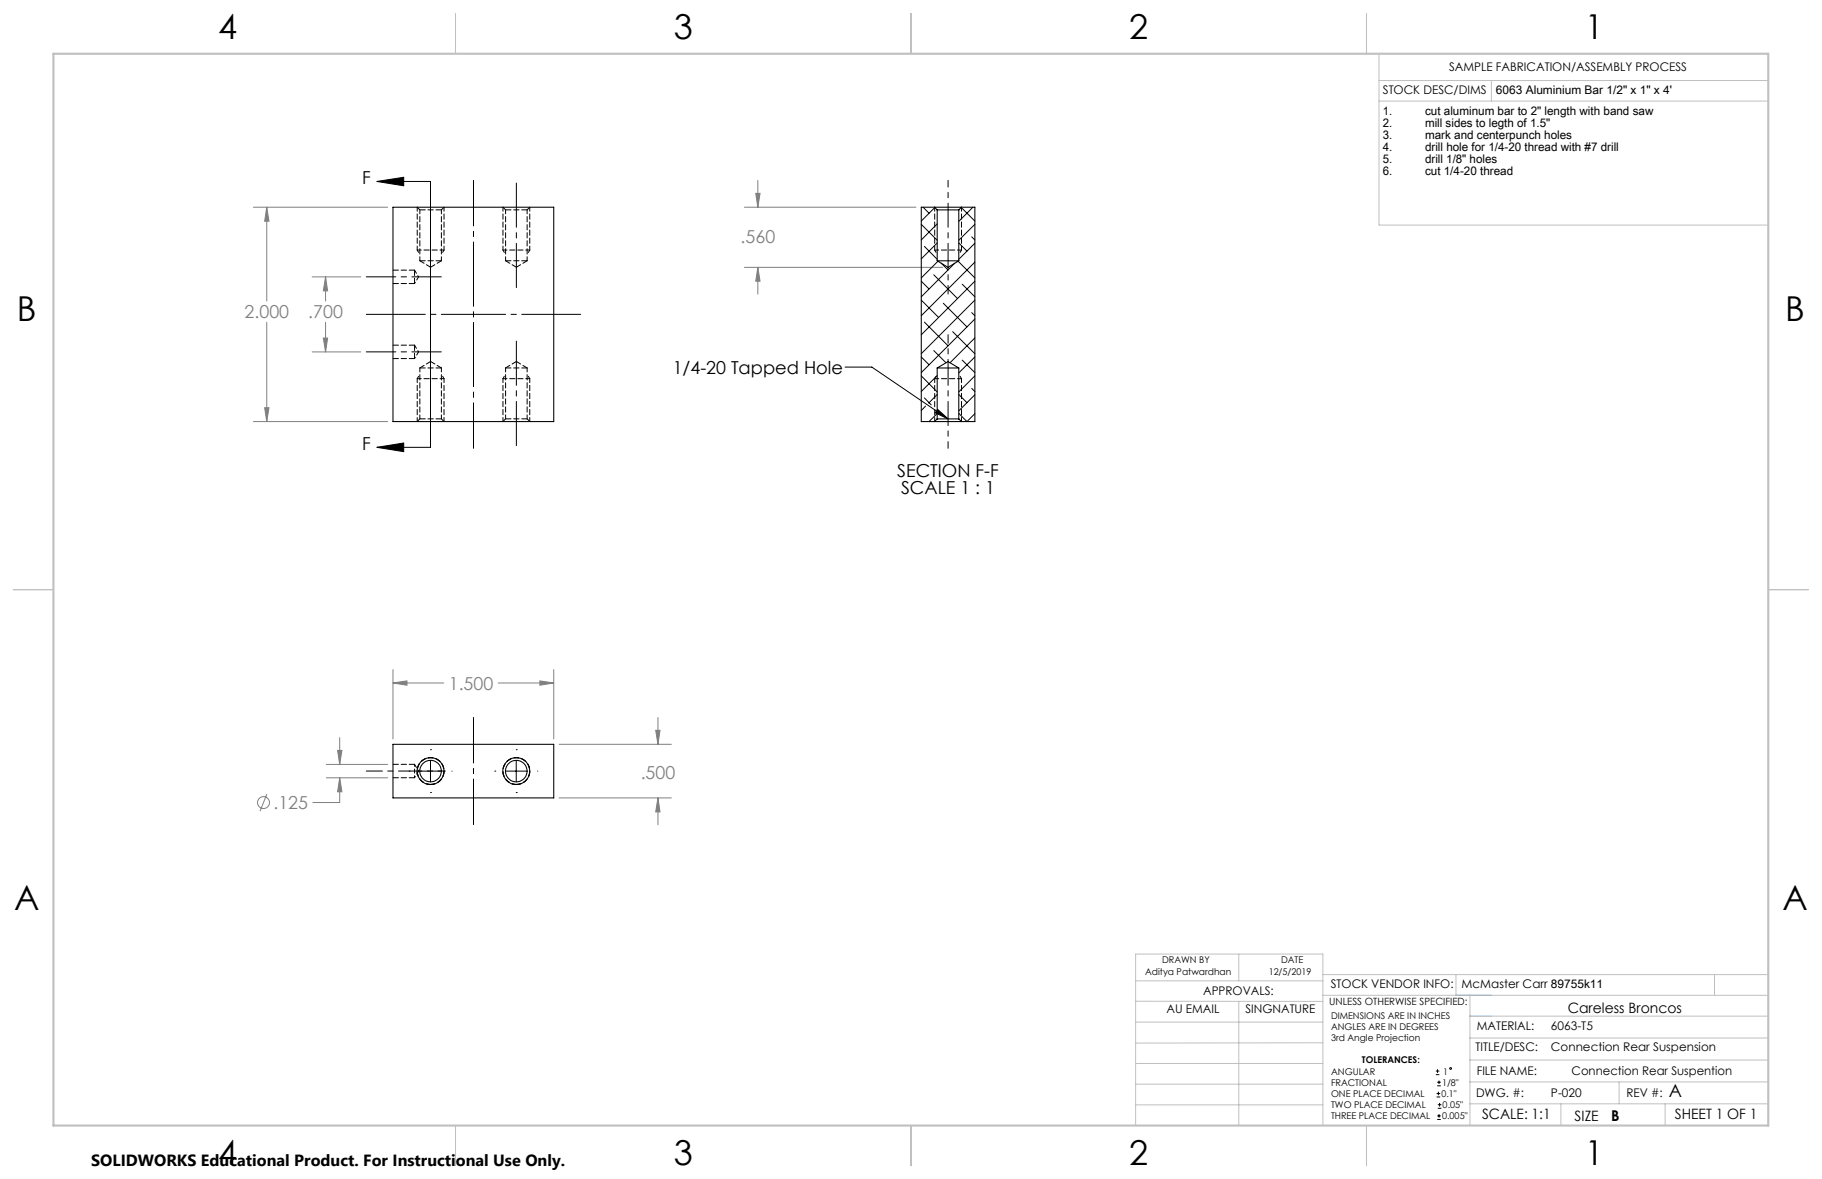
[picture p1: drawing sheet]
<svg xmlns="http://www.w3.org/2000/svg" width="432mm" height="279mm" viewBox="0 0 432 279" stroke-linecap="round" stroke-linejoin="round" font-family="sans-serif">
<g fill="none" stroke="#808080" stroke-width=".24">
<path d="M60 49.1h31.9M63.2 49.1l.5 3.3h-1zM63.2 49.1v22.2M176.4 49.1h40.7M179.1 45.8h1l-.5 3.3zM179.6 42.8v6.3M63.2 76.4v23.5M74 65.6h11.5M77.2 65.6v5.7M77.2 76.4v7M77.2 65.6l.4 3.3h-1zM176.4 63.4h47"/>
<path d="M179.6 63.4l.5 3.2h-1zM179.6 63.4v6.3M60 99.9h31.9M62.7 96.6h1l-.5 3.3zM74 83.4h11.5M76.6 80.1h1l-.4 3.3zM93.1 158.7v16.4M131.2 158.7v16.4M80 177.8h1l-.5 3.4zM80.5 174.8v6.4M93.1 161.9h12.1M93.1 161.9l3.3-.5v1z"/>
<path d="M118.1 161.9h13.1M128 161.4l3.2 .5-3.2 .5zM132.5 176.4h26.6M155.4 173.1h1l-.5 3.3zM155.9 170v6.4M63.3 188.2l-1.7 4M77.3 184.3h14.6M77.3 181.2h14.6M80.5 184.3v5.9h-6.3M80.5 184.3l.5 3.3h-1zM132.5 189.1h26.6M155.9 189.1l.5 3.3h-1z"/>
<path d="M155.9 189.1v6.3"/>
<circle cx="62.4" cy="190.2" r="1.41"/>
</g>
<g fill="none" stroke="#000" stroke-width=".24">
<path d="M89.3 43l6.4-1v2zM89.3 43h12.7v63h-12.7M200.3 87h6.3l18.1 12.3M222.2 97l2.5 2.3-3-1.5zM89.3 106l6.4-1v2zM102 177.7h.1M122.3 177.7h.1M96.9 182.7h.1M99.5 182.7h5.1M102 187.8h.1M102 180.2v5.1M107.1 182.7h.1"/>
<path d="M117.3 182.7h.1M119.8 182.7h5.1M122.3 187.8h.1M122.3 180.2v5.1M127.4 182.7h.1M340.3 254.7h.8M340.3 253.8h.8M340.5 260h.8M340.5 259.2h.8M340.6 257.3h.9M340.6 256.5h.9M340.7 253.4v.8"/>
<path d="M340.9 258.7v.8M341 256.1v.8M340.6 265.3h.9M340.6 264.4h.9M340.7 262.6h.9M340.7 261.8h.9M341 264v.9M341.2 261.4v.8"/>
<circle cx="343.8" cy="253.2" r=".2"/>
</g>
<path d="M102.1 185.9a3.2 3.2 0 0 1-2.8-4.7 3.2 3.2 0 0 1 5.4-.2 3.2 3.2 0 0 1-2.4 4.9h-.2M102.1 185.9a3.2 3.2 0 0 0 2.7-4.7 3.2 3.2 0 0 0-5.4-.2 3.2 3.2 0 0 0 2.4 4.9h.3M122.4 185.9a3.2 3.2 0 0 1-2.8-4.7 3.2 3.2 0 0 1 5.4-.2 3.2 3.2 0 0 1-2.4 4.9h-.2M122.4 185.9a3.2 3.2 0 0 0 2.8-4.7 3.2 3.2 0 0 0-5.5-.2 3.2 3.2 0 0 0 2.4 4.9h.3" fill="none" stroke="#000" stroke-width=".24" stroke-dasharray="1.3 .6" stroke-dashoffset=".2" stroke-linecap="butt"/>
<path d="M137.6 74.5h-50.8" fill="none" stroke="#000" stroke-width=".24" stroke-dasharray="15.2 1.3 1.3 1.3" stroke-dashoffset="1.3"/>
<path d="M112.2 42.7v63.5M112.2 195.4v-25.4" fill="none" stroke="#000" stroke-width=".24" stroke-dasharray="15.2 1.3 1.3 1.3" stroke-dashoffset="4.4"/>
<path d="M122.4 68.1v-24.7M122.4 105.6v-24.8" fill="none" stroke="#000" stroke-width=".24" stroke-dasharray="15.2 1.3 1.3 1.3" stroke-dashoffset="4.8"/>
<path d="M104.6 65.6h-17.8M104.6 83.4h-17.8" fill="none" stroke="#000" stroke-width=".24" stroke-dasharray="15.2 1.3 1.3 1.3" stroke-dashoffset="8.3"/>
<path d="M98.2 182.7h7.3" fill="none" stroke="#000" stroke-width=".24" stroke-dasharray="15.2 1.3 1.3 1.3" stroke-dashoffset="13.5"/>
<path d="M98.2 182.7h-11.4" fill="none" stroke="#000" stroke-width=".24" stroke-dasharray="15.2 1.3 1.3 1.3" stroke-dashoffset="11.4"/>
<path d="M224.7 42.7v7M224.7 106.2v-6.9" fill="none" stroke="#000" stroke-width=".24" stroke-dasharray="15.2 1.3 1.3 1.3" stroke-dashoffset="13.7"/>
<path d="M224.7 61.8v-12.1M224.7 87.2v12.1" fill="none" stroke="#000" stroke-width=".24" stroke-dasharray="15.2 1.3 1.3 1.3" stroke-dashoffset="11.1"/>
<path d="M224.7 61.8v7.9M224.7 87.2v-7.9" fill="none" stroke="#000" stroke-width=".24" stroke-dasharray="15.2 1.3 1.3 1.3" stroke-dashoffset="13.2"/>
<g fill="none" stroke="#c0c0c0" stroke-width=".24">
<path d="M326.8 19.1h92.3M326.8 12.7v40.6h92.3M353.4 19.1v4.9M326.8 24h92.3M269.1 232.4h44.4M269.1 237.3h44.4M293.6 226.1v6.3M293.6 237.3v29.4M313.5 235.9h105.6M313.5 231h105.6M345.1 231v4.9M348.4 235.9v30.9"/>
<path d="M406.3 231v4.9M269.1 242.2h44.4M269.1 252h44.4M269.1 256.9h44.4M313.5 247.1l-44.4 .1M348.4 246h70.7M348.4 256.4h70.7M348.4 251.2h70.7M348.4 240.8h70.7M383.7 256.4v5.2M269.1 261.8h44.4M273.6 266.7h74.4"/>
<path d="M313.5 266.7v-40.6h-44.4v40.7M348.4 261.6h70.7M369.9 261.6v5.2M394.6 261.6v5.2"/>
</g>
<path d="M108 3.2v9.5M215.9 3.2v9.5M323.8 3.2v9.5M3.1 139.7h9.6M419.1 139.7h9.5M108 266.7v9.6M215.9 266.7v9.6M323.8 266.7v9.6" fill="none" stroke="#c0c0c0" stroke-width=".25"/>
<path d="M12.7 12.7h406.4v254h-406.4z" fill="none" stroke="#c0c0c0" stroke-width=".5"/>
<path d="M345.1 235.9h8.3M348.4 240.8h5" fill="none" stroke="#53a9ff" stroke-width=".24"/>
<g fill="none" stroke="#000" stroke-width=".24" stroke-dasharray="1.3 .6" stroke-dashoffset=".3">
<path d="M98.9 49.1v10.2M98.9 59.3h6.3M105.2 49.1v10.2M119.2 49.1v10.2M119.2 59.3h6.3M125.5 49.1v10.2M221.5 59.3h6.4M221.5 49.1v10.2M227.9 49.1v10.2M98.9 99.9v-10.2M105.2 99.9v-10.2M105.2 89.7h-6.3"/>
<path d="M119.2 99.9v-10.2M125.5 99.9v-10.2M125.5 89.7h-6.3M221.5 99.9v-10.2M227.9 89.7h-6.4M227.9 99.9v-10.2"/>
</g>
<path d="M98.9 59.3l.6 1M105.2 59.3l-.6 1M119.2 59.3l.6 1M125.5 59.3l-.6 1M221.5 59.3l.6 1M227.9 59.3l-.7 1M98.9 89.7l.6-1M105.2 89.7l-.6-1M119.2 89.7l.6-1M125.5 89.7l-.6-1M221.5 89.7l.6-1M227.9 89.7l-.7-1" fill="none" stroke="#000" stroke-width=".24" stroke-dasharray="1.3 .6" stroke-dashoffset=".6"/>
<path d="M89.3 43l6.4-1v2zM89.3 106l6.4-1v2z" fill="#000"/>
<path d="M63.2 49.1l.5 3.3h-1zM62.7 96.6h1l-.5 3.3zM76.6 80.1h1l-.4 3.3zM77.2 65.6l.4 3.3h-1zM155.4 173.1h1l-.5 3.3zM155.9 189.1l.5 3.3h-1zM128 161.4l3.2 .5-3.2 .5zM93.1 161.9l3.3-.5v1zM80.5 184.3l.5 3.3h-1zM80 177.8h1l-.5 3.4zM179.1 45.8h1l-.5 3.3zM179.6 63.4l.5 3.2h-1z" fill="#808080"/>
<path d="M222.2 97l2.5 2.3-3-1.5z" fill="#000"/>
<g fill="none" stroke="#000" stroke-width=".25">
<path d="M93.1 49.1h38.1v50.8h-38.1zM221.5 49.1h6.4M221.5 49.1h-3.2v50.8h3.2M221.5 49.1l.6 .6M222.1 49.7h5.1M222.1 49.7v12.1M227.2 49.7v12.1M227.9 49.1h3.1v50.8h-3.1M227.9 49.1l-.7 .6M222.1 61.8h5.1M222.1 61.8l2.6 1.6 2.5-1.6M221.5 99.9h6.4"/>
<path d="M222.1 99.3h5.1M222.1 87.2h5.1M222.1 87.2l2.6-1.5 2.5 1.5M222.1 87.2v12.1M222.1 99.3l-.6 .6M227.2 87.2v12.1M227.2 99.3l.7 .6M93.1 176.4h38.1v12.7h-38.1z"/>
<circle cx="102" cy="182.7" r="2.56"/>
<circle cx="102" cy="182.7" r="3.2"/>
<circle cx="122.4" cy="182.7" r="2.56"/>
<circle cx="122.4" cy="182.7" r="3.2"/>
</g>
<g fill="none" stroke="#000" stroke-width=".24" stroke-dasharray="1.3 .6">
<path d="M99.5 49.7h5.1M119.8 49.7h5.1M93.2 67.2h5M98.2 67.2v-3.2M98.2 64h-5M99.5 61.8h5.1M119.8 61.8h5.1M93.2 85h5M98.2 85v-3.2M98.2 81.8h-5M104.6 99.3h-5.1M104.6 87.2h-5.1"/>
<path d="M124.9 99.3h-5.1M124.9 87.2h-5.1M93.2 184.3h5M98.2 181.1h-5"/>
</g>
<path d="M98.9 49.1l.6 .6M104.6 49.7l.6-.6M119.2 49.1l.6 .6M124.9 49.7l.7-.6M99.5 99.3l-.6 .6M105.2 99.9l-.6-.6M119.8 99.3l-.6 .6M125.6 99.9l-.7-.6" fill="none" stroke="#000" stroke-width=".24" stroke-dasharray="1.3 .6" stroke-dashoffset=".4"/>
<path d="M99.5 49.7v12.1M119.8 49.7v12.1M104.6 61.8v-12.1M124.9 61.8v-12.1M99.5 87.2v12.1M104.6 99.3v-12.1M119.8 87.2v12.1M124.9 99.3v-12.1" fill="none" stroke="#000" stroke-width=".24" stroke-dasharray="1.3 .6" stroke-dashoffset=".3"/>
<path d="M99.5 61.8l2.6 1.5M102.1 63.3l2.5-1.5M119.8 61.8l2.6 1.5M122.4 63.3l2.5-1.5M102.1 85.7l-2.6 1.5M104.6 87.2l-2.5-1.5M122.4 85.7l-2.6 1.5M124.9 87.2l-2.5-1.5" fill="none" stroke="#000" stroke-width=".24" stroke-dasharray="1.3 .6" stroke-dashoffset=".1"/>
<path d="M98.2 67.2l1-1.6M99.2 65.6l-1-1.6M98.2 85l1-1.6M99.2 83.4l-1-1.6M98.2 184.3l1-1.6M99.2 182.7l-1-1.6" fill="none" stroke="#000" stroke-width=".24" stroke-dasharray="1.3 .6" stroke-dashoffset=".9"/>
<path d="M98.2 182.7v-1.6M98.2 184.3v-1.6" fill="none" stroke="#000" stroke-width=".24" stroke-dasharray="1.3 .6" stroke-dashoffset=".8"/>
<g fill="none" stroke="#000" stroke-width=".24">
<path d="M218.3 53.2l3.8 3.7M218.8 49.1l1.4 1.4M219.1 58.4l3 3.1M221.5 49.2l-3.2 3.2M222.1 53.1l-3.8 3.8M222.1 57.6l-3.8 3.7M227.2 57.6l2 1.9M228 49.4l3 3M230.3 56.1l.7 .8M230.6 49.1l-3.4 3.4M231 53.2l-3.8 3.7M231 57.6l-3.8 3.9"/>
<path d="M218.3 71.1l4.1 4.1M218.3 66.6l1.9 1.9M219.1 76.3l5.6 5.7M221.3 65.1l5.6 5.6M222.3 61.9l-4 4M223.1 62.4l1.6 1.6M223.6 71.9l5.6 5.6M225.8 78.6l5.2 5.2M226.3 62.4l-8 7.9M227.1 61.9l3.9 4M228 67.3l3 3M230.3 74.1l.7 .7"/>
<path d="M231 62.1l-12.7 12.7M231 66.6l-12.7 12.7M231 71.1l-12.7 12.7M231 75.6l-12.7 12.7M218.3 89.1l3.8 3.8M218.3 84.6l1.9 1.8M219.1 94.3l1.6 1.7M219.4 96.2l-1.1 1.1M221.3 83.1l2.9 2.9M222 98.1l-1.8 1.8M222.1 89l-3.8 3.8M222.1 93.5l-2 2"/>
<path d="M227.2 98l2 1.9 1.8-1.9M227.2 93.5l2 1.9M228 85.3l3 3M230.3 92l.7 .8M231 80.1l-5.9 5.9M231 84.6l-3.8 3.8M231 89.1l-3.8 3.8M231 93.6l-3.8 3.8"/>
</g>
<g font-size="8.1">
<text x="51.7" y="9.3">4</text>
<text x="159.7" y="9.3">3</text>
<text x="267.6" y="9.3">2</text>
<text x="375.6" y="9.3">1</text>
<text x="4" y="76">B</text>
<text x="423.1" y="76">B</text>
<text x="3.3" y="215.7">A</text>
<text x="422.4" y="215.7">A</text>
<text x="51.7" y="276">4</text>
<text x="159.7" y="276">3</text>
<text x="267.6" y="276">2</text>
<text x="375.6" y="276">1</text>
</g>
<g font-size="4.2">
<text x="85.8" y="43.7">F</text>
<text x="159.4" y="88.6">1/4-20 Tapped Hole</text>
<text x="85.8" y="106.7">F</text>
<text x="212.7" y="113">SECTION F-F</text>
<text x="213.5" y="117.2">SCALE 1 : 1</text>
<text x="395.5" y="260">A</text>
</g>
<g font-size="4.2" fill="#808080">
<text x="175.5" y="57.7">.560</text>
<text x="58" y="75.4">2.000</text>
<text x="73.1" y="75.4">.700</text>
<text x="106.4" y="163.4">1.500</text>
<text x="151.8" y="184.6">.500</text>
<text x="64.8" y="191.7">.125</text>
</g>
<text font-size="3.8" x="21.6" y="276.3">SOLIDWORKS Educational Product. For Instructional Use Only.</text>
<text font-size="3.5" x="381.8" y="265.6">B</text>
<g font-size="3.4">
<text x="371.5" y="240.1">Careless Broncos</text>
<text x="351.2" y="265.2">SCALE: 1:1</text>
<text x="373.2" y="265.6">SIZE</text>
<text x="396.9" y="265.2">SHEET 1 OF 1</text>
</g>
<g font-size="2.8">
<text x="343.4" y="16.9">SAMPLE FABRICATION/ASSEMBLY PROCESS</text>
<text x="327.7" y="22.3">STOCK DESC/DIMS</text>
<text x="354.5" y="22.2">6063 Aluminium Bar 1/2&quot; x 1&quot; x 4'</text>
<text x="327.7" y="27.3">1.</text>
<text x="337.7" y="27.3">cut aluminum bar to 2&quot; length with band saw</text>
<text x="327.7" y="30.1">2.</text>
<text x="327.7" y="32.9">3.</text>
<text x="327.7" y="35.8">4.</text>
<text x="337.7" y="30.1">mill sides to legth of 1.5&quot;</text>
<text x="337.7" y="32.9">mark and centerpunch holes</text>
<text x="337.7" y="35.8">drill hole for 1/4-20 thread with #7 drill</text>
<text x="327.7" y="38.6">5.</text>
<text x="327.7" y="41.4">6.</text>
<text x="337.7" y="38.6">drill 1/8&quot; holes</text>
<text x="337.7" y="41.4">cut 1/4-20 thread</text>
<text x="285.1" y="235.7">APPROVALS:</text>
<text x="315.4" y="234.1">STOCK VENDOR INFO:</text>
<text x="346.4" y="234.1">McMaster Carr 89755k11</text>
<text x="276.4" y="240.1">AU EMAIL</text>
<text x="295.1" y="240.1">SINGNATURE</text>
<text x="350" y="244.1">MATERIAL:</text>
<text x="367.6" y="244.1">6063-T5</text>
<text x="349.7" y="249.2">TITLE/DESC:</text>
<text x="367.6" y="249.2">Connection Rear Suspension</text>
<text x="350" y="254.7">FILE NAME:</text>
<text x="372.5" y="254.8">Connection Rear Suspention</text>
<text x="349.8" y="260">DWG. #:</text>
<text x="367.6" y="260">P-020</text>
<text x="385.5" y="260">REV #:</text>
</g>
<text font-size="2.4" x="315" y="238.1">UNLESS OTHERWISE SPECIFIED:</text>
<g font-size="2.2">
<text x="271.4" y="231.1">Aditya Patwardhan</text>
<text x="275.4" y="228.2">DRAWN BY</text>
<text x="300.7" y="231.1">12/5/2019</text>
<text x="303.6" y="228.2">DATE</text>
<text x="315.4" y="241.4">DIMENSIONS ARE IN INCHES</text>
<text x="315.4" y="244">ANGLES ARE IN DEGREES</text>
<text x="315.4" y="246.7">3rd Angle Projection</text>
<text x="322.8" y="252">TOLERANCES:</text>
<text x="315.4" y="254.6">ANGULAR</text>
<text x="315.4" y="257.3">FRACTIONAL</text>
<text x="341.8" y="257.3">1/8&quot;</text>
<text x="342" y="254.6">1</text>
<text x="315.4" y="262.6">TWO PLACE DECIMAL</text>
<text x="315.4" y="260">ONE PLACE DECIMAL</text>
<text x="341.6" y="260">0.1&quot;</text>
<text x="341.9" y="262.6">0.05&quot;</text>
<text x="315.4" y="265.3">THREE PLACE DECIMAL</text>
<text x="341.8" y="265.3">0.005&quot;</text>
</g>
</svg>
